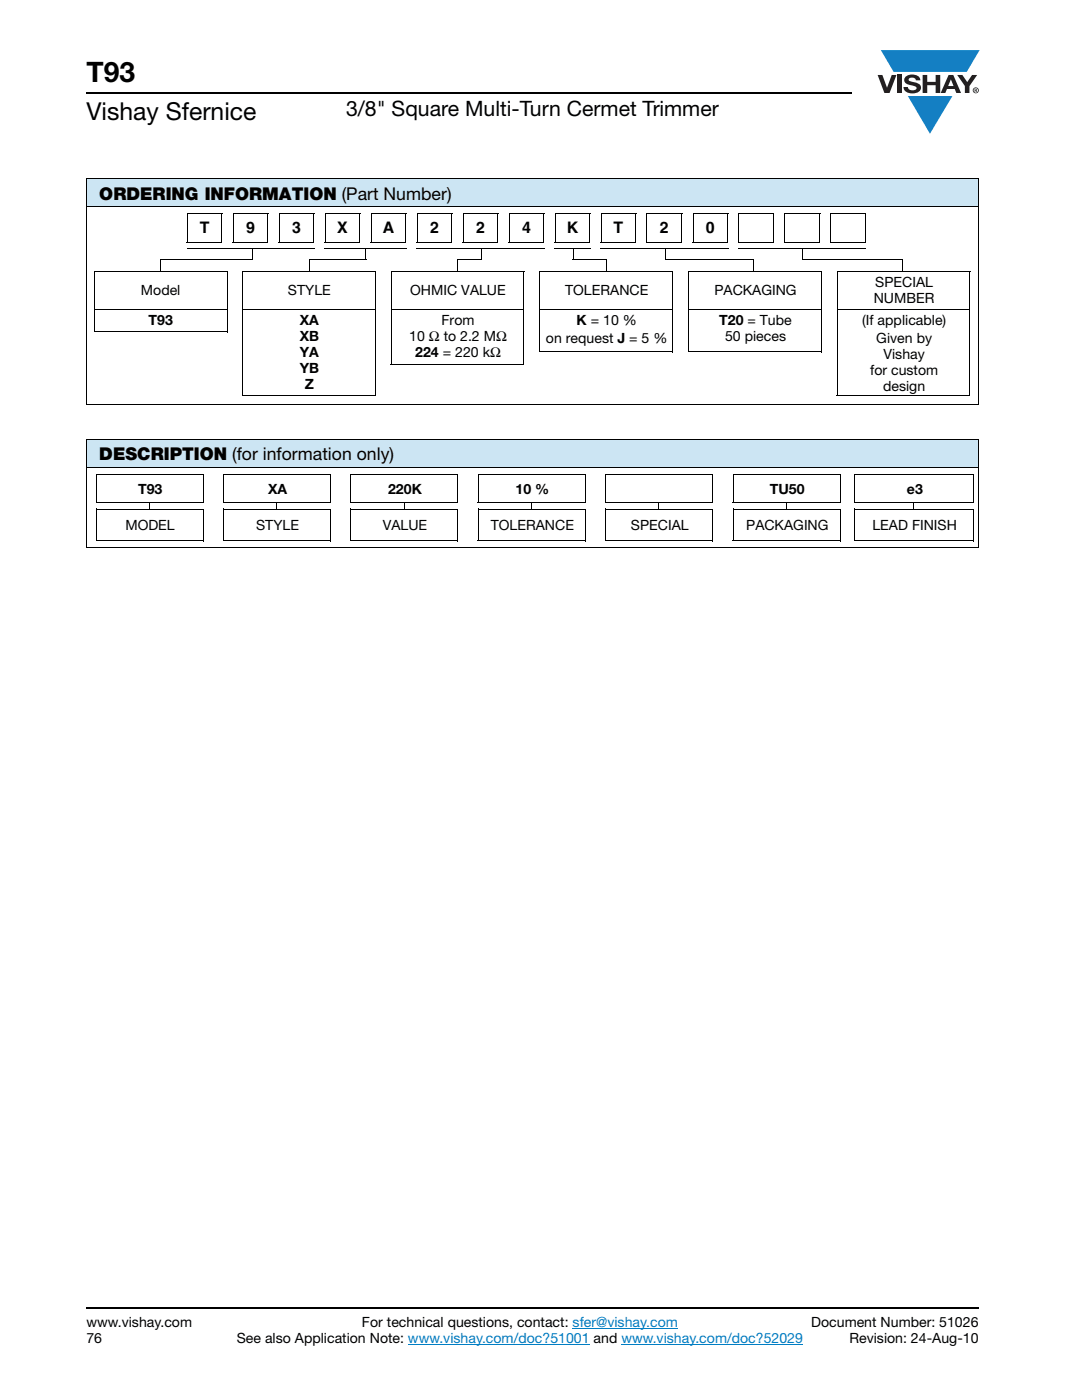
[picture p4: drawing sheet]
<svg xmlns="http://www.w3.org/2000/svg" width="216mm" height="279mm" viewBox="0 0 216 279" stroke-linecap="round" stroke-linejoin="round" font-family="sans-serif">
<g fill="#147fc3">
<path d="M175.8 10h19.7l-2.6 4.3h-1.1h-13.5z"/>
<path d="M181.2 19.2h8.8l-4.4 7.5z"/>
</g>
<g fill="#231f20">
<path d="M175.1 15h1l.9 2.5 .9-2.5h1l-1.4 3.6h-1z"/>
<path d="M179 15h.9v3.6h-.9z"/>
<path d="M180.8 15.3a2.1 2.1 0 0 1 2.7 .3l.1 .4h-.8a.79 .79 0 0 0-.7-.5 .79 .79 0 0 0-.8 .4l.2 .3 1 .2a1.08 1.08 0 0 1 1.3 1 1.08 1.08 0 0 1-1.1 1.2 1.73 1.73 0 0 1-2.4-1.2h.9a.96 .96 0 0 0 .8 .6 .96 .96 0 0 0 .9-.4 1.31 1.31 0 0 0-1.2-.6 1.03 1.03 0 0 1-1.1-.6 1.03 1.03 0 0 1 .2-1.1z"/>
<path d="M184.1 15h.9v1.3h1.7v-1.3h.9v3.6h-.9v-1.6h-1.7v1.6h-.9z"/>
<path d="M191 15h1l1 1.4 1-1.4h1l-1.6 2.2v1.4h-.9v-1.4z"/>
<path d="M189.7 15.9l.6 1.3h-1.1zM189.3 15l-1.6 3.6h.9l.4-.8h1.5l.3 .8h1l-1.6-3.6z"/>
<path d="M194.2 18a.5 .5 0 0 1 1 0 .5 .5 0 0 1-1 0zM194.1 18a.6 .6 0 0 0 1.2 0 .6 .6 0 0 0-1.2 0z"/>
<path d="M194.6 17.8h.2v.2h-.2zM194.5 17.7v.7h.1v-.3l.4 .3-.2-.3 .2-.2-.1-.2z"/>
</g>
<path d="M17.3 18.6h152.7M17.3 261h178" fill="none" stroke="#000" stroke-width=".36"/>
<path d="M81.4 268.3h36.3M114.3 265.1h21M124 268.3h36.3" fill="none" stroke="#007ec4" stroke-width=".2"/>
<g fill="#cce5f3">
<path d="M17.3 35.7h178v5.5h-178z"/>
<path d="M17.3 87.7h178v5.5h-178z"/>
</g>
<g fill="none" stroke="#000" stroke-width=".2">
<path d="M17.2 35.7h178.1M17.3 35.8v44.8M195.3 35.8v44.8M17.2 41.2h178.1M18.9 54.2h26.6M18.9 54.1v12.1M32 51.8v2.5M32 51.9h18.4M37.3 48.3h7M37.4 42.6h7M37.4 49.6h25.3M37.4 42.5v5.8"/>
<path d="M44.3 42.6v5.8M45.4 54.2v12.1M46.5 48.3h7M46.5 42.5v5.8M46.5 42.6h7.1M48.4 54.1v24.8M48.4 54.2h26.6M50.3 49.5v2.4M53.5 42.6v5.8M55.6 48.3h7M55.7 42.5v5.8M55.7 42.6h7"/>
<path d="M61.7 51.8v2.5M61.7 51.9h11.4M62.6 42.6v5.8M64.8 48.3h7M64.9 49.6h16.2M64.9 42.6h7M64.9 42.5v5.8M71.8 42.6v5.8M73 49.5v2.4M74 48.3h7M74.1 42.6h7M74.1 42.5v5.8"/>
<path d="M74.9 54.2v24.8M78 54.1v18.7M78 54.2h26.6M81 42.6v5.8M83.1 48.3h7M83.2 42.5v5.8M83.2 42.6h7M83.2 49.6h25.4M90.1 42.6v5.8M91.3 51.8v2.5M91.3 51.9h4.8M92.3 48.3h7"/>
<path d="M92.4 42.6h7M92.4 42.5v5.8M96 49.5v2.4M99.3 42.6v5.8M101.5 48.3h7M101.6 42.6h7M101.6 42.5v5.8M104.5 54.2v18.7M107.7 54.2h26.6M107.7 54.1v16.1M108.5 42.6v5.8M110.7 48.3h7"/>
<path d="M110.8 42.5v5.8M110.8 42.6h7M110.8 49.6h7M114.3 51.9h6.7M114.3 49.5v2.4M117.7 42.6v5.8M119.8 48.3h7.1M119.9 42.6h7M119.9 49.6h25.4M119.9 42.5v5.8M121 51.8v2.5M126.9 42.6v5.8"/>
<path d="M129 48.3h7M129.1 42.6h7M129.1 42.5v5.8M132.7 51.9h17.7M132.7 49.5v2.4M134.2 54.2v16.1M136 42.6v5.8M137.4 54.2h26.6M137.4 54.1v16.1M138.2 48.3h7M138.3 42.5v5.8M138.3 42.6h7"/>
<path d="M145.2 42.6v5.8M147.4 48.3h7M147.4 42.6h7.1M147.4 49.6h25.4M147.4 42.5v5.8M150.4 51.8v2.5M154.4 42.6v5.8M156.5 48.3h7.1M156.6 42.6h7M156.6 42.5v5.8M160.1 51.9h19.9M160.2 49.5v2.4"/>
<path d="M163.6 42.6v5.8M163.9 54.2v16.1M165.7 48.3h7M165.8 42.5v5.8M165.8 42.6h7M167 54.2h26.6M167 54.1v24.8M172.7 42.6v5.8M180 51.8v2.5M193.5 54.2v24.8M18.8 66.2h26.6M18.9 61.8h26.5"/>
<path d="M48.3 78.9h26.6M48.4 61.8h26.5M77.9 72.8h26.6M78 61.8h26.5M107.6 70.2h26.6M107.7 61.8h26.5M137.3 70.2h26.6M137.4 61.8h26.5M166.9 78.9h26.6M167 61.8h26.5M17.2 80.7h178.1M17.2 87.7h178.1"/>
<path d="M17.2 93.2h178.1M17.3 87.8v21.3M19.3 94.6v5.8M19.3 94.7h21.4M40.6 94.7v5.8M44.6 94.7h21.4M44.6 94.6v5.8M65.9 94.7v5.8M70 94.6v5.8M70 94.7h21.4M91.3 94.7v5.8M95.4 94.6v5.8"/>
<path d="M95.4 94.7h21.4M116.7 94.7v5.8M120.8 94.6v5.8M120.8 94.7h21.4M142.1 94.7v5.8M146.3 94.6v5.8M146.3 94.7h21.4M167.6 94.7v5.8M170.5 94.7h23.8M170.5 94.6v5.8M194.2 94.7v5.8M195.3 87.8v21.3"/>
<path d="M17.2 109.2h178.1M19.2 100.4h21.4M19.2 107.9h21.4M19.3 101.5v6.4M19.3 101.6h21.4M40.6 101.6v6.4M44.5 100.4h21.4M44.5 107.9h21.4M44.6 101.6h21.4M44.6 101.5v6.4M65.9 101.6v6.4M69.9 100.4h21.4"/>
<path d="M69.9 107.9h21.4M70 101.5v6.4M70 101.6h21.4M91.3 101.6v6.4M95.4 100.4h21.3M95.4 107.9h21.3M95.4 101.5v6.4M95.4 101.6h21.4M116.7 101.6v6.4M120.8 100.4h21.3M120.8 107.9h21.3M120.8 101.5v6.4"/>
<path d="M120.8 101.6h21.4M142.1 101.6v6.4M146.2 100.4h21.4M146.2 107.9h21.4M146.3 101.5v6.4M146.3 101.6h21.4M167.6 101.6v6.4M170.4 100.4h23.8M170.4 107.9h23.8M170.5 101.6h23.8M170.5 101.5v6.4M194.2 101.6v6.4"/>
</g>
<g fill="#000">
<path d="M37.3 49.5l.1 .1zM64.8 49.5l.1 .1zM83.1 49.5l.1 .1zM110.7 49.5l.1 .1zM119.8 49.5l.1 .1zM147.4 49.5v.1zM29.8 100.3h.2v1.3h-.2zM55.2 100.3h.1v1.3h-.1zM80.5 100.3h.2v1.3h-.2zM106 100.3h.2v1.3h-.2zM131.4 100.3h.2v1.3h-.2zM156.9 100.3h.2v1.3h-.2z"/>
<path d="M182.2 100.3h.2v1.3h-.2z"/>
</g>
<text font-size="5.6" x="17.3" y="16.4">T93</text>
<text font-size="4.9" x="17.3" y="24">Vishay Sfernice</text>
<text font-size="4.2" x="69" y="23.1">3/8&quot; Square Multi-Turn Cermet Trimmer</text>
<g font-size="3.5">
<text x="19.8" y="39.8">ORDERING INFORMATION (Part Number)</text>
<text x="19.8" y="91.8">DESCRIPTION (for information only)</text>
</g>
<g font-size="3.2">
<text x="39.9" y="46.4">T</text>
<text x="49.1" y="46.4">9</text>
<text x="58.3" y="46.4">3</text>
<text x="67.3" y="46.4">X</text>
<text x="76.4" y="46.4">A</text>
<text x="85.8" y="46.4">2</text>
<text x="95" y="46.4">2</text>
<text x="104.2" y="46.4">4</text>
<text x="113.1" y="46.4">K</text>
<text x="122.4" y="46.4">T</text>
<text x="131.7" y="46.4">2</text>
<text x="140.9" y="46.4">0</text>
</g>
<g font-size="2.8">
<text x="28.1" y="58.9">Model</text>
<text x="57.5" y="58.9">STYLE</text>
<text x="81.9" y="58.9">OHMIC VALUE</text>
<text x="112.8" y="58.9">TOLERANCE</text>
<text x="142.5" y="58.9">PACKAGING</text>
<text x="174.6" y="57.3">SPECIAL</text>
<text x="29.7" y="64.9">T93</text>
<text x="59.8" y="64.9">XA</text>
<text x="88.1" y="64.9">From</text>
<text x="115.1" y="64.9">K = 10 %</text>
<text x="143.5" y="64.9">T20 = Tube</text>
<text x="172" y="64.9">(If applicable)</text>
<text x="174.3" y="60.5">NUMBER</text>
<text x="59.8" y="68.1">XB</text>
<text x="59.8" y="71.2">YA</text>
<text x="81.7" y="68.1">10 Ω to 2.2 MΩ</text>
<text x="82.9" y="71.2">224 = 220 kΩ</text>
<text x="108.9" y="68.4">on request J = 5 %</text>
<text x="144.7" y="68.1">50 pieces</text>
<text x="174.9" y="68.4">Given by</text>
<text x="176.3" y="71.6">Vishay</text>
<text x="59.8" y="74.4">YB</text>
<text x="60.8" y="77.6">Z</text>
<text x="173.6" y="74.8">for custom</text>
<text x="176.2" y="78">design</text>
<text x="27.5" y="98.5">T93</text>
<text x="53.5" y="98.5">XA</text>
<text x="77.4" y="98.5">220K</text>
<text x="102.9" y="98.5">10 %</text>
<text x="153.6" y="98.5">TU50</text>
<text x="181" y="98.5">e3</text>
<text x="25" y="105.8">MODEL</text>
<text x="51.1" y="105.8">STYLE</text>
<text x="76.4" y="105.8">VALUE</text>
<text x="97.9" y="105.8">TOLERANCE</text>
<text x="125.9" y="105.8">SPECIAL</text>
<text x="148.9" y="105.8">PACKAGING</text>
<text x="174.1" y="105.8">LEAD FINISH</text>
<text x="17.2" y="264.9">www.vishay.com</text>
<text x="17.3" y="268.1">76</text>
<text x="47.2" y="268.1">See also Application Note: www.vishay.com/doc?51001 and www.vishay.com/doc?52029</text>
<text x="72.2" y="264.9">For technical questions, contact: sfer@vishay.com</text>
<text x="161.9" y="264.9">Document Number: 51026</text>
<text x="169.5" y="268.1">Revision: 24-Aug-10</text>
</g>
</svg>
